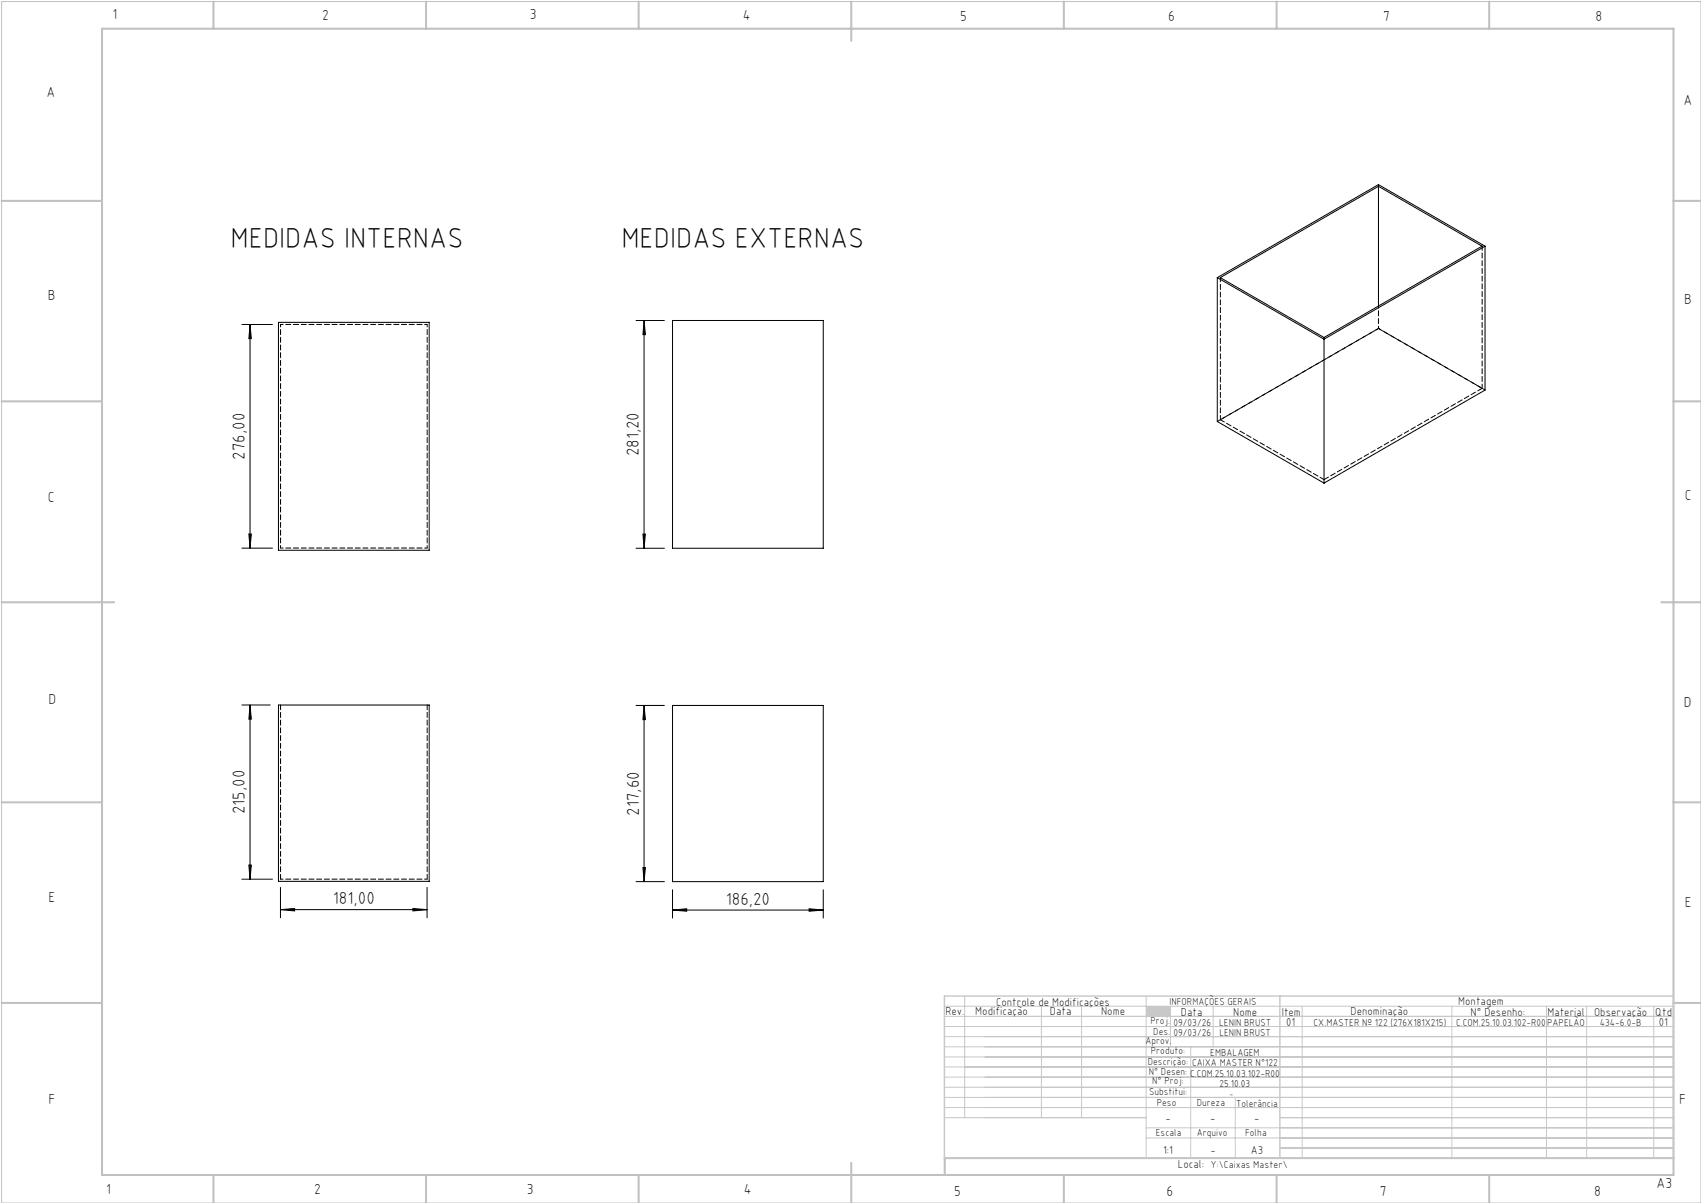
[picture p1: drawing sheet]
<svg xmlns="http://www.w3.org/2000/svg" width="420mm" height="297mm" viewBox="0 0 420 297" stroke-linecap="round" stroke-linejoin="round" font-family="sans-serif">
<path d="M.4 .4h419.6v296.6h-419.6z" fill="none" stroke="#c0c0c0" stroke-width=".25"/>
<g fill="none" stroke="#c0c0c0" stroke-width=".5">
<path d="M25.2 7.1h388v283h-388zM52.7 .4v6.7M105.2 .4v6.7M157.7 .4v6.7M210.2 .4v9.7M262.7 .4v6.7M315.2 .4v6.7M367.7 .4v6.7M.4 49.6h24.8M413.2 49.6h6.8M.4 99.1h24.8M413.2 99.1h6.8"/>
<path d="M.4 148.7h27.8M410.2 148.7h9.8M.4 198.1h24.8M413.2 198.1h6.8M.4 247.6h24.8M413.2 247.6h6.8M52.7 290.1v6.9M105.2 290.1v6.9M157.7 290.1v6.9M210.2 287.1v9.9M262.7 290.1v6.9M315.2 290.1v6.9"/>
<path d="M367.7 290.1v6.9M413.2 285.9h-179.9v4.2"/>
</g>
<g fill="none" stroke="#c3c8d2" stroke-width=".25">
<path d="M233.2 250.9h180M233.2 248.4h180M233.2 253.4h180M233.2 255.9h180M233.2 258.4h180M238.2 245.9v30M257.1 248.4v27.5M267.1 248.4v27.5M283 245.9v40M289 248.4v10M294 258.4v27.5M299.5 248.4v10"/>
<path d="M321.5 248.4v37.5M358.5 248.4v37.5M381.8 248.4v37.5M391.8 248.4v37.5M408.3 248.4v37.5M233.2 260.9h180M233.2 263.4h180M233.2 265.9h180M233.2 268.4h180M233.2 270.9h180M233.2 273.4h180M233.2 275.9h49.8"/>
<path d="M283 278.4h130.2M305 270.9v15M316 275.9h97.2M283 280.9h130.2M316 283.4h97.2"/>
</g>
<path d="M233.2 245.9h180v40h-180zM316 245.9v40" fill="none" stroke="#c3c8d2" stroke-width=".35"/>
<path d="M283 248.4h6v2.5h-6z" fill-rule="evenodd" fill="#c3c8d2"/>
<g fill="none" stroke="#000" stroke-width=".25">
<path d="M340.4 46v29.6M68.8 79.6h37.2v56.3h-37.2zM157.1 79.1h6.9M159 79.1l.3 3.5h-.5zM159 79.1v56.3M166.1 79.1h37.2v56.3h-37.2zM300.6 68.5v35.6l26.3 15.2M300.6 68.5l26.3 15.2M301.3 68.5l39.1-22.5 25.5 14.8-39 22.5zM366.7 60.8l-39.8 22.9M366.7 60.8v35.5l-39.8 23M366.7 60.8l-26.3-15.2-39.8 22.9"/>
<path d="M59.7 80.1h7.6M61.7 80.1v55.2M61.7 80.1l.4 3.5h-.6zM326.9 83.7v35.6M59.7 135.3h7.6M61.5 131.8h.6l-.4 3.5zM157.1 135.4h6.9M158.8 131.9h.5l-.3 3.5zM59.7 174.1h7M61.7 174.1v43M61.7 174.1l.4 3.4h-.6zM68.8 174.1h37.2v43.5h-37.2z"/>
<path d="M157.1 174.2h6.9M159 174.2l.3 3.5h-.5zM159 174.2v43.5M166.1 174.2h37.2v43.5h-37.2zM59.7 217.1h7.6M61.5 213.6h.6l-.4 3.5zM69.3 219.1v7.5M105.4 219.1v7.5M157.1 217.7h6.9M158.8 214.2h.5l-.3 3.5zM166.1 219.7v7M203.3 219.7v7"/>
<path d="M69.3 224.6l3.4-.3v.6zM69.3 224.6h36.1M102 224.3l3.4 .3-3.4 .3zM166.1 224.7l3.4-.3v.6zM166.1 224.7h37.2M199.8 224.4l3.5 .3-3.5 .3z"/>
</g>
<g fill="#000">
<path d="M61.5 131.8h.6l-.4 3.5zM61.7 80.1l.4 3.5h-.6zM158.8 131.9h.5l-.3 3.5zM159 79.1l.3 3.5h-.5z"/>
<path d="M61.7 174.1l.4 3.4h-.6zM61.5 213.6h.6l-.4 3.5zM159 174.2l.3 3.5h-.5zM158.8 214.2h.5l-.3 3.5z"/>
<path d="M69.3 224.6l3.4-.3v.6zM102 224.3l3.4 .3-3.4 .3zM166.1 224.7l3.4-.3v.6zM199.8 224.4l3.5 .3-3.5 .3z"/>
</g>
<path d="M366 95.9l-25.6-14.8M301.3 103.6l25.6 14.8M69.3 174v43M105.5 174v43" fill="none" stroke="#000" stroke-width=".25" stroke-dasharray="1.3 .6" stroke-dashoffset=".1"/>
<path d="M69.3 80.1h36.2M105.5 135.3h-36.2M69.3 217h36.2" fill="none" stroke="#000" stroke-width=".25" stroke-dasharray="1.3 .6" stroke-dashoffset=".6"/>
<path d="M340.4 75.5v5.6M105.5 80.1v55.2M366.7 96.3l-26.3-15.2M69.3 135.3v-55.2" fill="none" stroke="#000" stroke-width=".25" stroke-dasharray="1.3 .6" stroke-dashoffset=".7"/>
<path d="M340.4 45.6v.4M326.9 83.3v.4M340.4 81.1l-39.1 22.5M340.4 81.1h.1M326.9 118.4l39.1-22.5" fill="none" stroke="#000" stroke-width=".25" stroke-dasharray="1.3 .6"/>
<path d="M301.3 68.5v35.1M366 60.8v35.1" fill="none" stroke="#000" stroke-width=".25" stroke-dasharray="1.3 .6" stroke-dashoffset=".2"/>
<path d="M340.4 81.1l-39.8 23" fill="none" stroke="#000" stroke-width=".25" stroke-dasharray="1.3 .6" stroke-dashoffset=".5"/>
<g font-size="7.1">
<text x="56.9" y="61.2">MEDIDAS INTERNAS</text>
<text x="153.4" y="61.2">MEDIDAS EXTERNAS</text>
</g>
<g font-size="4.3">
<text x="60.5" y="113.5" transform="rotate(-90 60.5 113.5)">276,00</text>
<text x="157.8" y="112.7" transform="rotate(-90 157.8 112.7)">281,20</text>
<text x="60.5" y="201" transform="rotate(-90 60.5 201)">215,00</text>
<text x="157.8" y="201.4" transform="rotate(-90 157.8 201.4)">217,60</text>
<text x="82.2" y="223.3">181,00</text>
<text x="179.2" y="223.4">186,20</text>
</g>
<g font-size="3.6">
<text x="27.8" y="4.8">1</text>
<text x="79.5" y="4.9">2</text>
<text x="130.8" y="4.8">3</text>
<text x="183.4" y="4.9">4</text>
<text x="237.1" y="5.1">5</text>
<text x="288.4" y="5.2">6</text>
<text x="341.5" y="5.1">7</text>
<text x="394" y="5.2">8</text>
<text x="11.5" y="24">A</text>
<text x="415.7" y="25.8">A</text>
<text x="11.8" y="74.1">B</text>
<text x="415.8" y="75.1">B</text>
<text x="11.8" y="124">C</text>
<text x="416" y="123.5">C</text>
<text x="12" y="173.7">D</text>
<text x="415.8" y="174.7">D</text>
<text x="12" y="222.6">E</text>
<text x="416" y="223.9">E</text>
<text x="12" y="272.6">F</text>
<text x="414.6" y="272.6">F</text>
<text x="409" y="293.3">A3</text>
<text x="26.2" y="294.8">1</text>
<text x="77.6" y="294.8">2</text>
<text x="130.1" y="294.8">3</text>
<text x="183.7" y="294.7">4</text>
<text x="235.6" y="295.2">5</text>
<text x="288" y="295.2">6</text>
<text x="340.7" y="295.2">7</text>
<text x="393.6" y="295.2">8</text>
</g>
<g font-size="2.9">
<text x="240.8" y="250.6">Modificação</text>
<text x="259.2" y="250.6">Data</text>
<text x="271.9" y="250.6">Nome</text>
<text x="290.9" y="288.4">Local:</text>
</g>
<g font-size="2.8">
<text x="233.4" y="250.6">Rev.</text>
<text x="246" y="248.4">Controle de Modificações</text>
<text x="291.6" y="250.8">Data</text>
<text x="304.5" y="250.8">Nome</text>
<text x="316.5" y="250.9">Item</text>
<text x="333.5" y="250.5">Denominação</text>
<text x="360.1" y="248.2">Montagem</text>
<text x="363.1" y="250.9">N° Desenho:</text>
<text x="382.1" y="250.8">Material</text>
<text x="393.6" y="250.8">Observação</text>
<text x="408.7" y="250.9">Qtd</text>
<text x="317.6" y="253.3">01</text>
<text x="409.6" y="253.3">01</text>
<text x="287.7" y="276.9">-</text>
<text x="298.8" y="276.9">-</text>
<text x="309.7" y="276.9">-</text>
<text x="287.2" y="284.8">1:1</text>
<text x="298.9" y="284.8">-</text>
<text x="308.8" y="284.8">A3</text>
</g>
<g font-size="2.5">
<text x="288.7" y="248.2">INFORMAÇÕES GERAIS</text>
<text x="282.8" y="257.8">Aprov.</text>
<text x="284.1" y="252.9">Proj.</text>
<text x="284.8" y="255.4">Des.</text>
<text x="289.7" y="255.8">09/03/26</text>
<text x="289.7" y="253.3">09/03/26</text>
<text x="301" y="253.3">LENIN BRUST</text>
<text x="301.1" y="255.8">LENIN BRUST</text>
<text x="324.3" y="253.3">CX.MASTER Nº 122 (276X181X215)</text>
<text x="359.5" y="253.4">C.COM.25.10.03.102-R00</text>
<text x="382" y="253.3">PAPELÃO</text>
<text x="395" y="253.3">434-6.0-B</text>
<text x="283.4" y="262.9">Descrição:</text>
<text x="284.2" y="260.3">Produto:</text>
<text x="294.3" y="263.3">CAIXA MASTER N°122</text>
<text x="298.8" y="260.7">EMBALAGEM</text>
<text x="283.7" y="265.4">N° Desen: C.COM.25.10.03.102-R00</text>
<text x="284.5" y="267.7">N° Proj:</text>
<text x="301.1" y="268.3">25.10.03</text>
<text x="283.7" y="270.4">Substitui:</text>
<text x="285.6" y="273">Peso</text>
<text x="295.5" y="273">Dureza</text>
<text x="305.2" y="273.3">Tolerância</text>
<text x="285.4" y="280.4">Escala</text>
<text x="295.5" y="280.4">Arquivo</text>
<text x="307.5" y="280.4">Folha</text>
<text x="298.9" y="288.4">Y:\Caixas Master\</text>
</g>
<text font-size="2.1" x="303.5" y="270.9">-</text>
</svg>
